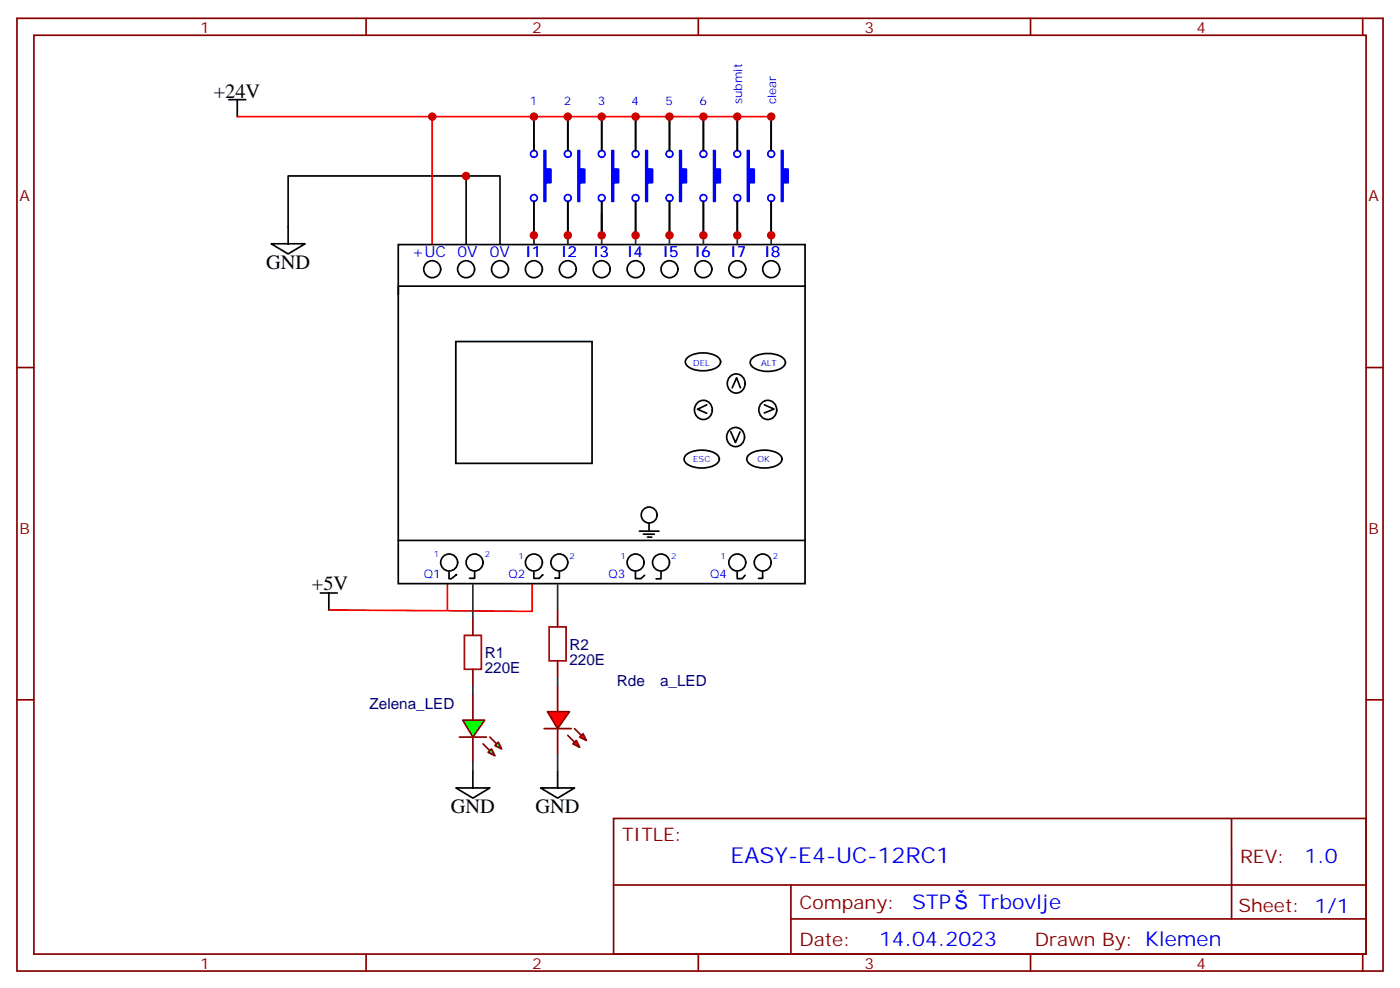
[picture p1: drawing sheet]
<svg xmlns="http://www.w3.org/2000/svg" width="291mm" height="206mm" viewBox="0 0 291 206" stroke-linecap="round" stroke-linejoin="round" font-family="sans-serif">
<g fill="none" stroke="#870000" stroke-width=".35">
<path d="M3.5 3.8h284.4v198.3h-284.4zM7.1 7.3h277.2v191.2h-277.2zM76.2 3.8v3.5M145.3 3.8v3.5M214.5 3.8v3.5M283.6 3.8v3.5M3.5 76.5h3.6M284.3 76.5h3.6M3.5 145.6h3.6M98.4 144.6v5.3M98.4 153.4v5.3M284.3 145.6h3.6"/>
<path d="M127.7 170.3h156.6v28.2h-156.6zM256.3 170.3v20.9M76.2 198.5v3.6M127.7 184.2h156.5M145.3 198.5v3.6M164.6 191.2h119.6M164.6 184.2v14.1M214.5 198.5v3.6M283.6 198.5v3.6"/>
</g>
<g fill="none" stroke="#000" stroke-width=".35">
<path d="M47.6 20.7h3.6M49.4 20.7v3.6M97 36.6v14.1M111.1 24.3v7M118.2 24.3v7M125.2 24.3v7M132.3 24.3v7M139.3 24.3v7M146.4 24.3v7M153.5 24.3v7M160.5 24.3v7M56.4 50.7h7.1l-3.5 2.1z"/>
<path d="M60 50.7v-14.1h44.1v14.1M82.9 50.9h84.7v70.6h-84.7zM111.1 41.9v7.1M118.2 41.9v7.1M125.2 41.9v7.1M132.3 41.9v7.1M139.3 41.9v7.1M146.4 41.9v7.1M153.5 41.9v7.1M160.5 41.9v7.1M167.6 59.5h-84.7v1.8M94.9 71.1h28.3v25.3h-28.3z"/>
<path d="M143 74.5a5.7 5.7 0 0 1 6.6 0 1.18 1.18 0 0 1-.4 2 6 6 0 0 1-6.2-.4 1.08 1.08 0 0 1 0-1.6zM151.9 78.4a1.95 1.95 0 0 1 3.1 .8 1.95 1.95 0 0 1-1.8 2.6 2.01 2.01 0 0 1-1.7-1.3 2.01 2.01 0 0 1 .4-2.1zM156.5 74.6a5.7 5.7 0 0 1 6.6 0 1.18 1.18 0 0 1-.4 2 6 6 0 0 1-6.2-.4 1.08 1.08 0 0 1 0-1.6zM142.8 94.7a5.7 5.7 0 0 1 6.5 0 1.18 1.18 0 0 1-.4 2 6 6 0 0 1-6.1-.4 1.08 1.08 0 0 1 0-1.6zM145.1 83.9a1.95 1.95 0 0 1 3.1 .8 1.95 1.95 0 0 1-1.8 2.6 2.01 2.01 0 0 1-1.7-1.3 2.01 2.01 0 0 1 .4-2.1zM147.1 84.2l-1.9 1 1.9 .8M151.8 89.5a1.95 1.95 0 0 1 3.1 .8 1.95 1.95 0 0 1-1.8 2.6 2.01 2.01 0 0 1-1.7-1.2 2.01 2.01 0 0 1 .4-2.2zM152.1 89.8l1 2.3 .9-2.2M154.1 80.7l-.8-2.1-.9 2.1M155.8 94.7a5.7 5.7 0 0 1 6.6 0 1.18 1.18 0 0 1-.4 2 6 6 0 0 1-6.2-.4 1.08 1.08 0 0 1 0-1.6zM158.5 83.9a1.95 1.95 0 0 1 3.1 .8 1.95 1.95 0 0 1-1.8 2.6 2.01 2.01 0 0 1-1.7-1.3 2.01 2.01 0 0 1 .4-2.1zM159.1 84.2l2 .9-2 .8"/>
<path d="M82.9 112.5h84.7M93.5 119v1.4h.5l1-.8M98.8 119v1.3h-1.1M111.1 119v1.4h1.1l.8-.8-.1 .1M116.4 119.1v1.2h-.9M132.3 119v1.4h1.1l.8-.7M133.1 110.5h4.1M133.9 111.2h2.3M134.8 111.8h.9M135.1 109v1.3M137.6 119v1.4h-1.1M153.4 119v1.4h1.1l.6-.7"/>
<path d="M158.7 119v1.3l-.8 .1M94.9 164h7.1l-3.6 2.1zM98.4 160.4v3.6M112.5 164h7.1l-3.5 2.1zM116.1 160.4v3.6"/>
<circle cx="90" cy="56" r="1.76"/>
<circle cx="97" cy="56" r="1.76"/>
<circle cx="104.1" cy="56" r="1.76"/>
<circle cx="111.1" cy="56" r="1.76"/>
<circle cx="118.2" cy="56" r="1.76"/>
<circle cx="125.2" cy="56" r="1.76"/>
<circle cx="132.3" cy="56" r="1.76"/>
<circle cx="139.3" cy="56" r="1.76"/>
<circle cx="146.4" cy="56" r="1.76"/>
<circle cx="153.5" cy="56" r="1.76"/>
<circle cx="160.5" cy="56" r="1.76"/>
<circle cx="93.5" cy="117.1" r="1.76"/>
<circle cx="98.8" cy="117.1" r="1.76"/>
<circle cx="111.1" cy="117.1" r="1.76"/>
<circle cx="116.4" cy="117.1" r="1.76"/>
<circle cx="132.3" cy="117.1" r="1.76"/>
<circle cx="135.1" cy="107.2" r="1.65"/>
<circle cx="137.6" cy="117.1" r="1.76"/>
<circle cx="153.5" cy="117.1" r="1.76"/>
<circle cx="158.7" cy="117.1" r="1.76"/>
</g>
<path d="M49.4 24.3h111.1M90 24.3v26.4M93.1 121.6v5.3M110.8 121.6v5.6l-42.4-.3" fill="none" stroke="#f00" stroke-width=".35"/>
<path d="M111.1 49v1.7M118.2 49v1.7M125.2 44.4v6.3M132.3 49v1.7M139.3 49v1.7M146.4 49v1.7M153.5 49v1.7M160.5 49v1.7" fill="none" stroke="#008700" stroke-width=".35"/>
<path d="M86.4 113.8h80.6" fill="none" stroke="#fff" stroke-width=".35"/>
<g fill="#00f" stroke="#00f" stroke-width=".35">
<path d="M162.6 31.3h.4v3.9h1v2.8h-1v3.9h-.4z"/>
<path d="M155.6 31.3h.3v3.9h1.1v2.8h-1.1v3.9h-.3z"/>
<path d="M148.5 31.3h.4v3.9h1v2.8h-1v3.9h-.4z"/>
<path d="M141.5 31.3h.3v3.9h1.1v2.8h-1.1v3.9h-.3z"/>
<path d="M134.4 31.3h.4v3.9h1v2.8h-1v3.9h-.4z"/>
<path d="M127.4 31.3h.3v3.9h1.1v2.8h-1.1v3.9h-.3z"/>
<path d="M113.2 31.3h.4v3.9h1.1v2.8h-1.1v3.9h-.4z"/>
<path d="M120.3 31.3h.3v3.9h1.1v2.8h-1.1v3.9h-.3z"/>
</g>
<g fill="none" stroke="#00f" stroke-width=".35">
<path d="M111.1 32.7a.71 .71 0 0 1-.6-.9 .71 .71 0 0 1 1.1-.3 .71 .71 0 0 1-.2 1.2h-.3M146.4 32.7a.71 .71 0 0 1-.6-.9 .71 .71 0 0 1 1.1-.3 .71 .71 0 0 1-.2 1.2h-.3M111.1 41.9a.71 .71 0 0 1-.6-1 .71 .71 0 0 1 1.1-.2 .71 .71 0 0 1-.2 1.2h-.3M146.4 41.9a.71 .71 0 0 1-.6-1 .71 .71 0 0 1 1.1-.2 .71 .71 0 0 1-.2 1.2h-.3"/>
<circle cx="118.2" cy="32" r=".71"/>
<circle cx="125.2" cy="32" r=".71"/>
<circle cx="132.3" cy="32" r=".71"/>
<circle cx="139.3" cy="32" r=".71"/>
<circle cx="153.5" cy="32" r=".71"/>
<circle cx="160.5" cy="32" r=".71"/>
<circle cx="118.2" cy="41.2" r=".71"/>
<circle cx="125.2" cy="41.2" r=".71"/>
<circle cx="132.3" cy="41.2" r=".71"/>
<circle cx="139.3" cy="41.2" r=".71"/>
<circle cx="153.5" cy="41.2" r=".71"/>
<circle cx="160.5" cy="41.2" r=".71"/>
</g>
<g fill="#0f0" stroke="#870000" stroke-width=".35">
<path d="M101.6 156.6l.7-.7 .7 1.4z"/>
<path d="M103 155.2l.7-.8 .7 1.5z"/>
</g>
<g fill="#870000" stroke="#870000" stroke-width=".35">
<path d="M100.5 154.8l1.5 1.4z"/>
<path d="M102 153.4l1.4 1.4z"/>
</g>
<path d="M95.6 153.4h5.6z" fill="#f00" stroke="#870000" stroke-width=".35"/>
<path d="M96.3 149.9h4.6l-2.5 3.5z" fill="#0f0" stroke="#870000" stroke-width=".35"/>
<g fill="#f00" stroke="#870000" stroke-width=".35">
<path d="M113.9 148.1h4.6l-2.4 3.5z"/>
<path d="M113.2 151.6h5.7z"/>
</g>
<g fill="#870000" stroke="#870000" stroke-width=".35">
<path d="M119.6 151.6l1.4 1.4z"/>
<path d="M118.2 153l1.4 1.4z"/>
</g>
<g fill="#f00" stroke="#870000" stroke-width=".35">
<path d="M120.6 153.4l.8-.7 .7 1.4z"/>
<path d="M119.2 154.8l.7-.7 .7 1.4z"/>
</g>
<path d="M98.4 128.7v3.5M98.4 139.3v3.5M116.1 126.9v3.6M116.1 137.5v3.5M116.1 142.8v5.3M116.1 151.6v5.3" fill="none" stroke="#870000" stroke-width=".35"/>
<path d="M66.7 123.4h3.5M68.4 123.4v3.5" fill="none" stroke="#000" stroke-width=".35"/>
<path d="M98.4 121.6v7.1M116.1 121.6v5.3M98.4 142.8v1.8M98.4 158.7v1.7M116.1 141v1.8M116.1 156.9v3.5" fill="none" stroke="#008700" stroke-width=".35"/>
<path d="M96.7 132.2h3.5v7.1h-3.5zM114.3 130.5h3.5v7h-3.5z" fill="none" stroke="#a10000" stroke-width=".35"/>
<g fill="#c00">
<circle cx="97" cy="36.6" r=".88"/>
<circle cx="160.5" cy="49" r=".88"/>
<circle cx="153.5" cy="49" r=".88"/>
<circle cx="146.4" cy="49" r=".88"/>
<circle cx="139.3" cy="49" r=".88"/>
<circle cx="132.3" cy="49" r=".88"/>
<circle cx="153.5" cy="24.3" r=".88"/>
<circle cx="146.4" cy="24.3" r=".88"/>
<circle cx="139.3" cy="24.3" r=".88"/>
<circle cx="132.3" cy="24.3" r=".88"/>
<circle cx="125.2" cy="24.3" r=".88"/>
<circle cx="160.5" cy="24.3" r=".88"/>
<circle cx="118.2" cy="49" r=".88"/>
<circle cx="118.2" cy="24.3" r=".88"/>
<circle cx="111.1" cy="49" r=".88"/>
<circle cx="111.1" cy="24.3" r=".88"/>
<circle cx="90" cy="24.3" r=".88"/>
<circle cx="125.2" cy="49" r=".88"/>
</g>
<text font-size="4.6" fill="#00f" x="152" y="179.5">EASY-E4-UC-12RC1</text>
<g font-size="4.2">
<text x="44.5" y="20.4">+24V</text>
<text x="55.4" y="56">GND</text>
<text x="64.9" y="122.7">+5V</text>
<text x="93.8" y="169.3">GND</text>
<text x="111.5" y="169.3">GND</text>
</g>
<g font-size="4.2" fill="#00f">
<text x="271.5" y="179.6">1.0</text>
<text x="189.9" y="189.1">STP</text>
<text x="203.7" y="189.1">Trbovlje</text>
<text x="183" y="196.9">14.04.2023</text>
</g>
<g font-size="3.9" fill="#800">
<text x="129.5" y="174.9">TITLE:</text>
<text x="258.1" y="179.6">REV:</text>
<text x="166.4" y="189.1">Company:</text>
<text x="257.7" y="189.7">Sheet: 1/1</text>
<text x="166.4" y="196.8">Date:</text>
<text x="215.4" y="196.9">Drawn By: Klemen</text>
</g>
<g font-size="3.2" fill="#800">
<text x="41.6" y="6.8">1</text>
<text x="110.8" y="6.8">2</text>
<text x="179.9" y="6.8">3</text>
<text x="249.1" y="6.8">4</text>
<text x="4.1" y="41.9">A</text>
<text x="284.9" y="41.9">A</text>
<text x="4.1" y="111.1">B</text>
<text x="284.9" y="111.1">B</text>
<text x="41.6" y="201.5">1</text>
<text x="110.8" y="201.5">2</text>
<text x="179.9" y="201.5">3</text>
<text x="249.1" y="201.5">4</text>
</g>
<g font-size="3.2" fill="#00f">
<text x="85.7" y="53.6">+UC</text>
<text x="95.2" y="53.6">0V</text>
<text x="102" y="53.6">0V</text>
<text x="109.4" y="53.6">I1</text>
<text x="116.8" y="53.6">I2</text>
<text x="123.5" y="53.6">I3</text>
<text x="130.5" y="53.6">I4</text>
<text x="137.9" y="53.6">I5</text>
<text x="144.6" y="53.6">I6</text>
<text x="152" y="53.6">I7</text>
<text x="159.1" y="53.6">I8</text>
</g>
<g font-size="3.2" fill="#000080">
<text x="100.9" y="137">R1</text>
<text x="118.5" y="135.2">R2</text>
<text x="100.9" y="140.1">220E</text>
<text x="118.5" y="138.3">220E</text>
<text x="128.4" y="142.8">Rde</text>
<text x="137.4" y="142.8">a_LED</text>
<text x="76.9" y="147.5">Zelena_LED</text>
</g>
<g font-size="2.5" fill="#00f">
<text x="110.3" y="21.8">1</text>
<text x="117.4" y="21.8">2</text>
<text x="124.4" y="21.8">3</text>
<text x="131.5" y="21.8">4</text>
<text x="138.5" y="21.8">5</text>
<text x="145.6" y="21.8">6</text>
<text x="154.5" y="21.7" transform="rotate(-90 154.5 21.7)">submit</text>
<text x="161.5" y="21.7" transform="rotate(-90 161.5 21.7)">clear</text>
<text x="88.2" y="120.2">Q1</text>
<text x="105.8" y="120.2">Q2</text>
<text x="126.6" y="120.2">Q3</text>
<text x="147.8" y="120.2">Q4</text>
</g>
<g font-size="1.8" fill="#00f">
<text x="144.3" y="76.1">DEL</text>
<text x="158.4" y="76.1">ALT</text>
<text x="144.3" y="96.2">ESC</text>
<text x="157.7" y="96.2">OK</text>
<text x="90.3" y="116">1</text>
<text x="100.9" y="116">2</text>
<text x="107.9" y="116.3">1</text>
<text x="118.5" y="116.3">2</text>
<text x="129.1" y="116.3">1</text>
<text x="139.7" y="116.3">2</text>
<text x="149.9" y="116.3">1</text>
<text x="160.9" y="116.3">2</text>
</g>
</svg>
